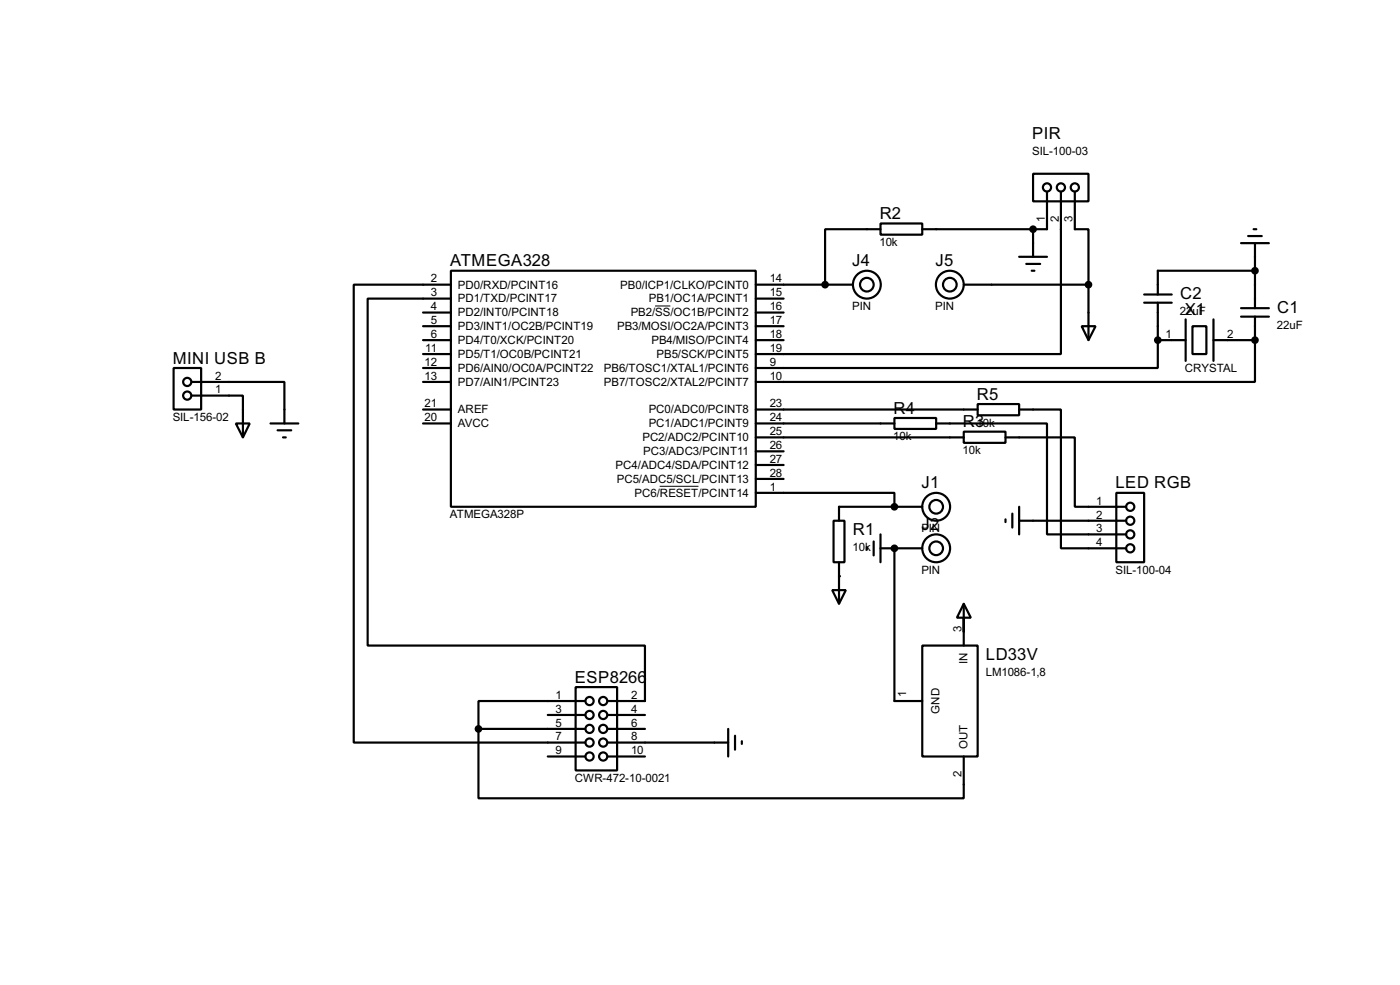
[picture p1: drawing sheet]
<svg xmlns="http://www.w3.org/2000/svg" width="256mm" height="180mm" viewBox="0 0 256 180" stroke-linecap="round" stroke-linejoin="round" font-family="sans-serif">
<g fill="none" stroke="#000" stroke-width=".4">
<path d="M189.3 31.8h10.1v5.1h-10.1zM191.8 35.1v6.9h-22.8M194.4 35.1v29.7h-55.9M196.9 35.1v6.9h2.5v10.1M77.5 59.7h5.1M77.5 57.2h5.1M82.6 49.6h55.9v43.2h-55.9zM82.6 52.1h-17.8v83.8h42.4M82.6 54.7h-15.2v63.5h50.8v10.1h-6.9M138.5 52.1h17.8M138.5 54.7h5.1M138.5 59.7h5.1"/>
<path d="M138.5 57.2h5.1M161.3 40.9h7.7v2.1h-7.7zM161.3 42h-10.1v10.1M176.6 52.1h22.8M186.7 47h5.1M188 48.3h2.6M189 49.6h.5M189.3 42v5M198.2 59.7h2.5l-1.3 2.6zM199.4 52.1v10.2M209.6 53.9h5.1M209.6 55.4h5.1"/>
<path d="M212.1 55.4v6.9M217.2 58.5v7.6M218.5 59.7h2.5v5.1h-2.5zM222.3 58.5v7.6M227.4 56.4h5.1M227.4 58h5.1M227.4 44.5h5.1M228.7 43.2h2.5M229.7 42h.5M229.9 49.6h-17.8v4.3M229.9 44.5v11.9M229.9 58v4.3"/>
<path d="M31.8 67.4h5.1v7.6h-5.1zM35.1 69.9h17v7.6M35.1 72.4h9.4v7.7M43.2 77.5h2.6l-1.3 2.6zM49.6 77.5h5.1M50.9 78.8h2.5M77.5 62.3h5.1M77.5 77.5h5.1M77.5 75h5.1M77.5 67.4h5.1M77.5 64.8h5.1M77.5 69.9h5.1"/>
<path d="M138.5 62.3h5.1M138.5 77.5h25.4M138.5 75h40.6M163.9 76.5h7.6v2h-7.6zM171.5 77.5h20.3v20.3h14.5M176.6 79h7.6v2.1h-7.6zM179.1 74h7.6v2h-7.6zM186.7 75h7.7v25.4h11.9M212.1 62.3v5.1h-73.6M212.1 62.3h5.1M222.3 62.3h7.6M229.9 62.3v7.6h-91.4"/>
<path d="M51.9 80.1h.5M138.5 90.2h25.4v2.6M138.5 80.1h38.1M138.5 87.7h5.1M138.5 85.1h5.1M138.5 82.6h5.1M152.7 95.3h2v7.6h-2zM160.1 99.1v2.6M161.3 97.8v5.1M169 92.8h-15.3v2.5M184.2 80.1h12.7v12.7h9.4M184.2 95.1v.5"/>
<path d="M185.5 94v2.6M186.7 95.3h19.6M186.7 92.8v5M204.5 90.2h5.1v12.7h-5.1zM152.5 108h2.5l-1.3 2.5zM153.7 102.9v7.6M158.8 100.1v.5M161.3 100.4h7.7M163.9 100.4v27.9h5.1M169 118.2h10.1v20.3h-10.1zM176.6 110.5l1.3 2.6h-2.6zM176.6 110.5v7.7"/>
<path d="M87.7 133.4v12.7h88.9v-7.6M87.7 133.4h19.5M100.4 130.9h6.8M100.4 138.5h6.8M105.5 125.8h7.6v15.2h-7.6zM107.2 128.3h-19.5v5.1M111.3 135.9h22.1M111.3 133.4h6.9M111.3 130.9h6.9M111.3 138.5h6.9M133.4 133.4v5.1M134.7 134.7v2.5"/>
<path d="M135.9 135.7v.5"/>
<circle cx="191.8" cy="34.3" r=".75"/>
<circle cx="194.3" cy="34.3" r=".75"/>
<circle cx="196.9" cy="34.3" r=".75"/>
<circle cx="158.8" cy="52.1" r="2.55"/>
<circle cx="158.8" cy="52.1" r="1.25"/>
<circle cx="174" cy="52.1" r="2.55"/>
<circle cx="174" cy="52.1" r="1.25"/>
<circle cx="34.3" cy="72.4" r=".75"/>
<circle cx="34.3" cy="69.9" r=".75"/>
<circle cx="171.5" cy="92.8" r="2.55"/>
<circle cx="171.5" cy="92.8" r="1.25"/>
<circle cx="207" cy="92.8" r=".75"/>
<circle cx="207" cy="97.8" r=".75"/>
<circle cx="207" cy="95.3" r=".75"/>
<circle cx="171.5" cy="100.4" r="2.55"/>
<circle cx="171.5" cy="100.4" r="1.25"/>
<circle cx="207" cy="100.4" r=".75"/>
<circle cx="108" cy="133.4" r=".75"/>
<circle cx="108" cy="130.9" r=".75"/>
<circle cx="108" cy="128.3" r=".75"/>
<circle cx="108" cy="138.5" r=".75"/>
<circle cx="108" cy="135.9" r=".75"/>
<circle cx="110.5" cy="128.3" r=".75"/>
<circle cx="110.5" cy="138.5" r=".75"/>
<circle cx="110.5" cy="133.4" r=".75"/>
<circle cx="110.5" cy="135.9" r=".75"/>
<circle cx="110.5" cy="130.9" r=".75"/>
</g>
<g fill="#000">
<circle cx="151.2" cy="52.1" r=".2"/>
<circle cx="229.9" cy="62.3" r=".2"/>
<circle cx="163.9" cy="92.8" r=".2"/>
<circle cx="153.7" cy="105.5" r=".2"/>
<circle cx="163.9" cy="100.4" r=".2"/>
</g>
<path d="M120 56h2.8M120.9 89h7.1" fill="none" stroke="#000" stroke-width=".18"/>
<g fill="#000" stroke="#000" stroke-width=".4">
<circle cx="151.1" cy="52.1" r=".5"/>
<circle cx="189.2" cy="42" r=".5"/>
<circle cx="199.4" cy="52.1" r=".5"/>
<circle cx="229.9" cy="49.6" r=".5"/>
<circle cx="212.1" cy="62.3" r=".5"/>
<circle cx="229.9" cy="62.3" r=".5"/>
<circle cx="163.8" cy="92.8" r=".5"/>
<circle cx="163.8" cy="100.4" r=".5"/>
<circle cx="87.6" cy="133.4" r=".5"/>
</g>
<g font-size="3.4">
<text x="189.1" y="25.4">PIR</text>
<text x="161.2" y="40.1">R2</text>
<text x="82.5" y="48.7">ATMEGA328</text>
<text x="156.1" y="48.7">J4</text>
<text x="171.4" y="48.7">J5</text>
<text x="216.2" y="54.7">C2</text>
<text x="217.1" y="57.7">X1</text>
<text x="234" y="57.2">C1</text>
<text x="31.7" y="66.6">MINI USB B</text>
<text x="163.7" y="75.7">R4</text>
<text x="179" y="73.2">R5</text>
<text x="176.4" y="78.2">R3</text>
<text x="168.8" y="89.4">J1</text>
<text x="204.4" y="89.4">LED RGB</text>
<text x="156.3" y="97.9">R1</text>
<text x="168.8" y="97">J2</text>
<text x="105.3" y="125">ESP8266</text>
<text x="180.6" y="120.7">LD33V</text>
</g>
<g font-size="2.4">
<text x="189.1" y="28.4">SIL-100-03</text>
<text x="191.4" y="40.6" transform="rotate(-90 191.4 40.6)">1</text>
<text x="194" y="40.6" transform="rotate(-90 194 40.6)">2</text>
<text x="196.5" y="40.6" transform="rotate(-90 196.5 40.6)">3</text>
<text x="161.1" y="45.1">10k</text>
<text x="78.9" y="51.7">2</text>
<text x="83.9" y="52.8">PD0/RXD/PCINT16</text>
<text x="113.6" y="52.8">PB0/ICP1/CLKO/PCINT0</text>
<text x="141" y="51.7">14</text>
<text x="78.9" y="59.3">5</text>
<text x="78.9" y="56.8">4</text>
<text x="78.9" y="54.3">3</text>
<text x="83.9" y="57.9">PD2/INT0/PCINT18</text>
<text x="83.9" y="55.4">PD1/TXD/PCINT17</text>
<text x="115.5" y="57.9">PB2/SS/OC1B/PCINT2</text>
<text x="118.9" y="55.4">PB1/OC1A/PCINT1</text>
<text x="141" y="54.3">15</text>
<text x="141" y="59.3">17</text>
<text x="141" y="56.8">16</text>
<text x="156.1" y="56.8">PIN</text>
<text x="171.3" y="56.8">PIN</text>
<text x="216.2" y="57.6">22uF</text>
<text x="77.9" y="64.4">11</text>
<text x="78.9" y="61.9">6</text>
<text x="83.9" y="65.5">PD5/T1/OC0B/PCINT21</text>
<text x="83.9" y="63">PD4/T0/XCK/PCINT20</text>
<text x="83.9" y="60.4">PD3/INT1/OC2B/PCINT19</text>
<text x="113" y="60.4">PB3/MOSI/OC2A/PCINT3</text>
<text x="119.3" y="63">PB4/MISO/PCINT4</text>
<text x="120.3" y="65.5">PB5/SCK/PCINT5</text>
<text x="141" y="61.9">18</text>
<text x="141" y="64.4">19</text>
<text x="213.5" y="61.9">1</text>
<text x="224.8" y="61.9">2</text>
<text x="233.9" y="60.2">22uF</text>
<text x="39.4" y="72">1</text>
<text x="39.4" y="69.5">2</text>
<text x="77.8" y="67">12</text>
<text x="77.8" y="69.5">13</text>
<text x="83.9" y="68.1">PD6/AIN0/OC0A/PCINT22</text>
<text x="83.9" y="70.6">PD7/AIN1/PCINT23</text>
<text x="110.6" y="70.6">PB7/TOSC2/XTAL2/PCINT7</text>
<text x="110.6" y="68.1">PB6/TOSC1/XTAL1/PCINT6</text>
<text x="141" y="69.5">10</text>
<text x="141" y="67">9</text>
<text x="217" y="68.1">CRYSTAL</text>
<text x="31.6" y="77.1">SIL-156-02</text>
<text x="77.8" y="77.1">20</text>
<text x="77.8" y="74.6">21</text>
<text x="83.9" y="75.7">AREF</text>
<text x="118.8" y="75.7">PC0/ADC0/PCINT8</text>
<text x="141" y="77.1">24</text>
<text x="141" y="74.6">23</text>
<text x="83.9" y="78.2">AVCC</text>
<text x="117.7" y="80.8">PC2/ADC2/PCINT10</text>
<text x="117.8" y="83.3">PC3/ADC3/PCINT11</text>
<text x="118.8" y="78.2">PC1/ADC1/PCINT9</text>
<text x="141" y="82.2">26</text>
<text x="141" y="79.7">25</text>
<text x="163.7" y="80.6">10k</text>
<text x="176.4" y="83.2">10k</text>
<text x="178.9" y="78.1">10k</text>
<text x="112.8" y="85.8">PC4/ADC4/SDA/PCINT12</text>
<text x="113" y="88.4">PC5/ADC5/SCL/PCINT13</text>
<text x="141" y="89.8">1</text>
<text x="141" y="87.3">28</text>
<text x="141" y="84.7">27</text>
<text x="82.4" y="94.9">ATMEGA328P</text>
<text x="116.2" y="90.9">PC6/RESET/PCINT14</text>
<text x="200.8" y="92.4">1</text>
<text x="200.8" y="94.9">2</text>
<text x="156.2" y="100.8">10k</text>
<text x="168.8" y="97.4">PIN</text>
<text x="200.8" y="97.4">3</text>
<text x="200.8" y="100">4</text>
<text x="168.8" y="105">PIN</text>
<text x="204.3" y="105">SIL-100-04</text>
<text x="176.2" y="115.6" transform="rotate(-90 176.2 115.6)">3</text>
<text x="177.3" y="121.5" transform="rotate(-90 177.3 121.5)">IN</text>
<text x="180.6" y="123.7">LM1086-1,8</text>
<text x="101.8" y="127.9">1</text>
<text x="101.8" y="130.5">3</text>
<text x="115.6" y="127.9">2</text>
<text x="115.6" y="130.5">4</text>
<text x="166" y="127.7" transform="rotate(-90 166 127.7)">1</text>
<text x="172.1" y="130.6" transform="rotate(-90 172.1 130.6)">GND</text>
<text x="101.8" y="133">5</text>
<text x="101.8" y="135.5">7</text>
<text x="115.6" y="133">6</text>
<text x="115.6" y="135.5">8</text>
<text x="177.3" y="137.2" transform="rotate(-90 177.3 137.2)">OUT</text>
<text x="101.8" y="138.1">9</text>
<text x="105.3" y="143.1">CWR-472-10-0021</text>
<text x="115.6" y="138.1">10</text>
<text x="176.2" y="142.2" transform="rotate(-90 176.2 142.2)">2</text>
</g>
</svg>
